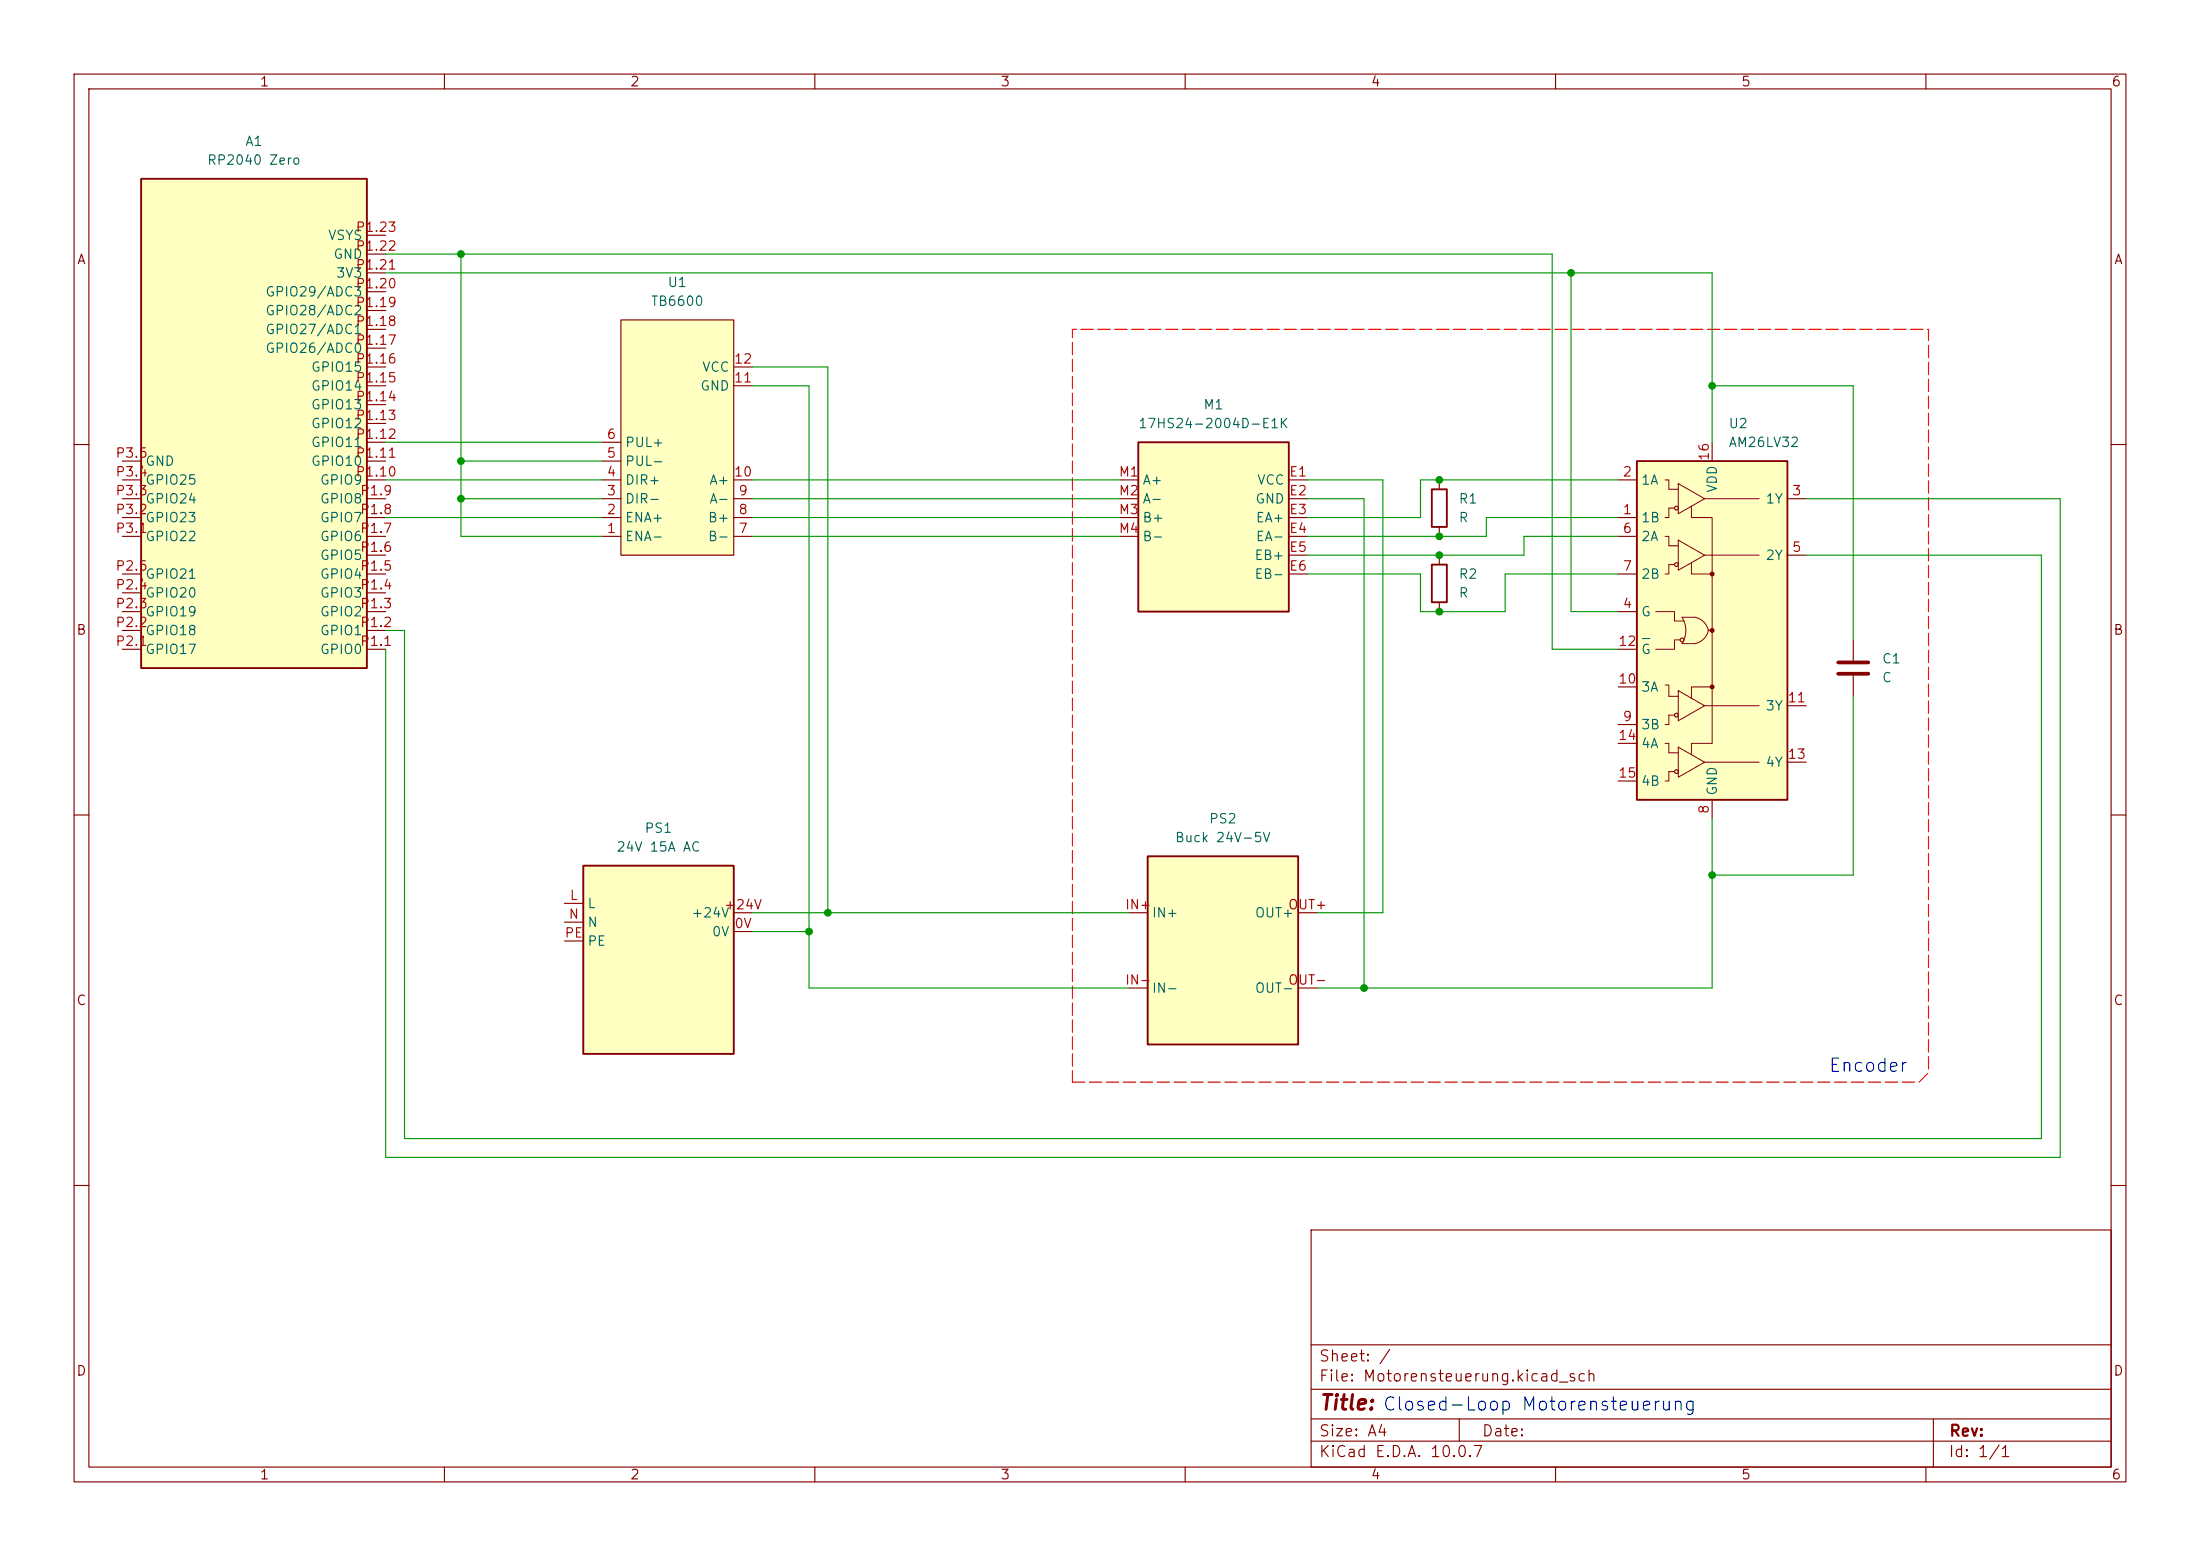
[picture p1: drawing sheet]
(kicad_sch
 (version 20260306)
 (generator "eeschema")
 (generator_version "10.0")
 (paper "A4")
 (lib_symbols
  (symbol "Device:C"
   (pin_numbers (hide yes))
   (pin_names
    (offset 0.254)) (exclude_from_sim no) (in_bom yes) (on_board yes)
   (in_pos_files yes)
   (duplicate_pin_numbers_are_jumpers no)
   (property "Reference" "C" (at 0.635 2.54 0) (show_name no) (do_not_autoplace no) (effects (font (size 1.27 1.27)) (justify left)))
   (property "Value" "C" (at 0.635 -2.54 0) (show_name no) (do_not_autoplace no) (effects (font (size 1.27 1.27)) (justify left)))
   (property "Footprint" "" (at 0.9652 -3.81 0) (show_name no) (do_not_autoplace no) (hide yes) (effects (font (size 1.27 1.27))))
   (property "Datasheet" "" (at 0 0 0) (show_name no) (do_not_autoplace no) (hide yes) (effects (font (size 1.27 1.27))))
   (property "Description" "Unpolarized capacitor" (at 0 0 0) (show_name no) (do_not_autoplace no) (hide yes) (effects (font (size 1.27 1.27))))
   (symbol "C_0_1"
    (polyline (pts (xy -2.032 0.762) (xy 2.032 0.762)) (stroke (width 0.508) (type default)) (fill (type none)))
    (polyline (pts (xy -2.032 -0.762) (xy 2.032 -0.762)) (stroke (width 0.508) (type default)) (fill (type none))))
   (symbol "C_1_1"
    (pin passive line (at 0 3.81 270) (length 2.794) (name "" (effects (font (size 1.27 1.27)))) (number "1" (effects (font (size 1.27 1.27)))))
    (pin passive line (at 0 -3.81 90) (length 2.794) (name "" (effects (font (size 1.27 1.27)))) (number "2" (effects (font (size 1.27 1.27))))))
   (embedded_fonts no))
  (symbol "Device:R"
   (pin_numbers (hide yes))
   (pin_names
    (offset 0)) (exclude_from_sim no) (in_bom yes) (on_board yes)
   (in_pos_files yes)
   (duplicate_pin_numbers_are_jumpers no)
   (property "Reference" "R" (at 2.032 0 90) (show_name no) (do_not_autoplace no) (effects (font (size 1.27 1.27))))
   (property "Value" "R" (at 0 0 90) (show_name no) (do_not_autoplace no) (effects (font (size 1.27 1.27))))
   (property "Footprint" "" (at -1.778 0 90) (show_name no) (do_not_autoplace no) (hide yes) (effects (font (size 1.27 1.27))))
   (property "Datasheet" "" (at 0 0 0) (show_name no) (do_not_autoplace no) (hide yes) (effects (font (size 1.27 1.27))))
   (property "Description" "Resistor" (at 0 0 0) (show_name no) (do_not_autoplace no) (hide yes) (effects (font (size 1.27 1.27))))
   (symbol "R_0_1"
    (rectangle (start -1.016 -2.54) (end 1.016 2.54) (stroke (width 0.254) (type default)) (fill (type none))))
   (symbol "R_1_1"
    (pin passive line (at 0 3.81 270) (length 1.27) (name "" (effects (font (size 1.27 1.27)))) (number "1" (effects (font (size 1.27 1.27)))))
    (pin passive line (at 0 -3.81 90) (length 1.27) (name "" (effects (font (size 1.27 1.27)))) (number "2" (effects (font (size 1.27 1.27))))))
   (embedded_fonts no))
  (symbol "Motorsteuerung:AM26LV32" (exclude_from_sim no) (in_bom yes) (on_board yes)
   (in_pos_files yes)
   (duplicate_pin_numbers_are_jumpers no)
   (property "Reference" "U" (at -8.89 24.13 0) (show_name no) (do_not_autoplace no) (effects (font (size 1.27 1.27))))
   (property "Value" "AM26LV32" (at 10.16 24.13 0) (show_name no) (do_not_autoplace no) (effects (font (size 1.27 1.27))))
   (property "Footprint" "" (at 25.4 -24.13 0) (show_name no) (do_not_autoplace no) (hide yes) (effects (font (size 1.27 1.27))))
   (property "Datasheet" "http://www.ti.com/lit/ds/symlink/am26lv32.pdf" (at 0 -10.16 0) (show_name no) (do_not_autoplace no) (hide yes) (effects (font (size 1.27 1.27))))
   (property "Description" "32Mbps 3.3V RS485 Quad Line Receivers, SOIC-16" (at 0 0 0) (show_name no) (do_not_autoplace no) (hide yes) (effects (font (size 1.27 1.27))))
   (symbol "AM26LV32_0_1"
    (rectangle (start -10.16 22.86) (end 10.16 -22.86) (stroke (width 0.254) (type default)) (fill (type background)))
    (polyline (pts (xy -7.62 2.54) (xy -5.08 2.54) (xy -5.08 1.27) (xy -3.81 1.27)) (stroke (width 0.127) (type default)) (fill (type none)))
    (arc (start -4.064 1.778) (mid -3.5541 0) (end -4.064 -1.778) (stroke (width 0.127) (type default)) (fill (type none)))
    (polyline (pts (xy -5.842 19.05) (xy -4.572 19.05)) (stroke (width 0.127) (type default)) (fill (type none)))
    (polyline (pts (xy -5.842 19.05) (xy -5.842 20.32) (xy -6.35 20.32)) (stroke (width 0.127) (type default)) (fill (type none)))
    (polyline (pts (xy -5.842 16.51) (xy -5.08 16.51)) (stroke (width 0.127) (type default)) (fill (type none)))
    (polyline (pts (xy -5.842 16.51) (xy -5.842 15.24) (xy -6.096 15.24) (xy -6.35 15.24)) (stroke (width 0.127) (type default)) (fill (type none)))
    (polyline (pts (xy -5.842 11.43) (xy -5.842 12.7) (xy -6.35 12.7)) (stroke (width 0.127) (type default)) (fill (type none)))
    (polyline (pts (xy -5.842 8.89) (xy -5.842 7.62) (xy -6.35 7.62)) (stroke (width 0.127) (type default)) (fill (type none)))
    (polyline (pts (xy -5.842 -8.89) (xy -5.842 -7.366) (xy -6.35 -7.366)) (stroke (width 0.127) (type default)) (fill (type none)))
    (polyline (pts (xy -5.842 -11.43) (xy -5.842 -12.7) (xy -6.35 -12.7)) (stroke (width 0.127) (type default)) (fill (type none)))
    (polyline (pts (xy -5.842 -16.51) (xy -5.842 -15.24) (xy -6.35 -15.24)) (stroke (width 0.127) (type default)) (fill (type none)))
    (polyline (pts (xy -5.842 -19.05) (xy -5.842 -20.32) (xy -6.35 -20.32)) (stroke (width 0.127) (type default)) (fill (type none)))
    (circle (center -4.826 16.51) (radius 0.254) (stroke (width 0) (type default)) (fill (type none)))
    (polyline (pts (xy -4.572 19.812) (xy -4.572 15.748) (xy -1.016 17.78) (xy -4.572 19.812)) (stroke (width 0.127) (type default)) (fill (type none)))
    (polyline (pts (xy -4.318 -1.27) (xy -5.08 -1.27) (xy -5.08 -2.54) (xy -7.62 -2.54)) (stroke (width 0.127) (type default)) (fill (type none)))
    (circle (center -4.064 -1.27) (radius 0.254) (stroke (width 0) (type default)) (fill (type none)))
    (polyline (pts (xy -4.064 -1.778) (xy -2.286 -1.778)) (stroke (width 0.127) (type default)) (fill (type none)))
    (arc (start -0.508 0) (mid -1.1381 -1.1479) (end -2.286 -1.778) (stroke (width 0.127) (type default)) (fill (type none)))
    (arc (start -2.286 1.778) (mid -1.1381 1.1479) (end -0.508 0) (stroke (width 0.127) (type default)) (fill (type none)))
    (polyline (pts (xy -2.286 1.778) (xy -4.064 1.778)) (stroke (width 0.127) (type default)) (fill (type none)))
    (polyline (pts (xy -1.016 17.78) (xy 6.35 17.78)) (stroke (width 0.127) (type default)) (fill (type none)))
    (polyline (pts (xy -1.016 10.16) (xy 6.35 10.16)) (stroke (width 0.127) (type default)) (fill (type none)))
    (polyline (pts (xy -1.016 -10.16) (xy 6.35 -10.16)) (stroke (width 0.127) (type default)) (fill (type none)))
    (polyline (pts (xy -1.016 -17.78) (xy 6.35 -17.78)) (stroke (width 0.127) (type default)) (fill (type none)))
    (polyline (pts (xy -0.508 0) (xy 0 0)) (stroke (width 0) (type default)) (fill (type none)))
    (circle (center 0 7.62) (radius 0.254) (stroke (width 0) (type default)) (fill (type outline)))
    (polyline (pts (xy 0 7.62) (xy 0 0)) (stroke (width 0.127) (type default)) (fill (type none)))
    (polyline (pts (xy 0 7.62) (xy -2.794 7.62) (xy -2.794 9.144)) (stroke (width 0.127) (type default)) (fill (type none)))
    (polyline (pts (xy 0 7.62) (xy 0 15.24) (xy -2.794 15.24) (xy -2.794 16.764)) (stroke (width 0.127) (type default)) (fill (type none)))
    (polyline (pts (xy 0 0) (xy 0 -15.24)) (stroke (width 0.127) (type default)) (fill (type none)))
    (circle (center 0 0) (radius 0.254) (stroke (width 0) (type default)) (fill (type outline)))
    (polyline (pts (xy 0 -7.62) (xy -2.794 -7.62) (xy -2.794 -9.144)) (stroke (width 0.127) (type default)) (fill (type none)))
    (circle (center 0 -7.62) (radius 0.254) (stroke (width 0) (type default)) (fill (type outline)))
    (polyline (pts (xy 0 -15.24) (xy -2.794 -15.24) (xy -2.794 -16.764)) (stroke (width 0.127) (type default)) (fill (type none))))
   (symbol "AM26LV32_1_1"
    (polyline (pts (xy -5.842 11.43) (xy -4.572 11.43)) (stroke (width 0.127) (type default)) (fill (type none)))
    (polyline (pts (xy -5.842 8.89) (xy -5.08 8.89)) (stroke (width 0.127) (type default)) (fill (type none)))
    (polyline (pts (xy -5.842 -8.89) (xy -4.572 -8.89)) (stroke (width 0.127) (type default)) (fill (type none)))
    (polyline (pts (xy -5.842 -11.43) (xy -5.08 -11.43)) (stroke (width 0.127) (type default)) (fill (type none)))
    (polyline (pts (xy -5.842 -16.51) (xy -4.572 -16.51)) (stroke (width 0.127) (type default)) (fill (type none)))
    (polyline (pts (xy -5.842 -19.05) (xy -5.08 -19.05)) (stroke (width 0.127) (type default)) (fill (type none)))
    (circle (center -4.826 8.89) (radius 0.254) (stroke (width 0) (type default)) (fill (type none)))
    (circle (center -4.826 -11.43) (radius 0.254) (stroke (width 0) (type default)) (fill (type none)))
    (circle (center -4.826 -19.05) (radius 0.254) (stroke (width 0) (type default)) (fill (type none)))
    (polyline (pts (xy -4.572 12.192) (xy -4.572 8.128) (xy -1.016 10.16) (xy -4.572 12.192)) (stroke (width 0.127) (type default)) (fill (type none)))
    (polyline (pts (xy -4.572 -8.128) (xy -4.572 -12.192) (xy -1.016 -10.16) (xy -4.572 -8.128)) (stroke (width 0.127) (type default)) (fill (type none)))
    (polyline (pts (xy -4.572 -15.748) (xy -4.572 -19.812) (xy -1.016 -17.78) (xy -4.572 -15.748)) (stroke (width 0.127) (type default)) (fill (type none)))
    (pin input line (at -12.7 15.24 0) (length 2.54) (name "1B" (effects (font (size 1.27 1.27)))) (number "1" (effects (font (size 1.27 1.27)))))
    (pin input line (at -12.7 20.32 0) (length 2.54) (name "1A" (effects (font (size 1.27 1.27)))) (number "2" (effects (font (size 1.27 1.27)))))
    (pin tri_state line (at 12.7 17.78 180) (length 2.54) (name "1Y" (effects (font (size 1.27 1.27)))) (number "3" (effects (font (size 1.27 1.27)))))
    (pin input line (at -12.7 2.54 0) (length 2.54) (name "G" (effects (font (size 1.27 1.27)))) (number "4" (effects (font (size 1.27 1.27)))))
    (pin tri_state line (at 12.7 10.16 180) (length 2.54) (name "2Y" (effects (font (size 1.27 1.27)))) (number "5" (effects (font (size 1.27 1.27)))))
    (pin input line (at -12.7 12.7 0) (length 2.54) (name "2A" (effects (font (size 1.27 1.27)))) (number "6" (effects (font (size 1.27 1.27)))))
    (pin input line (at -12.7 7.62 0) (length 2.54) (name "2B" (effects (font (size 1.27 1.27)))) (number "7" (effects (font (size 1.27 1.27)))))
    (pin power_in line (at 0 -25.4 90) (length 2.54) (name "GND" (effects (font (size 1.27 1.27)))) (number "8" (effects (font (size 1.27 1.27)))))
    (pin input line (at -12.7 -12.7 0) (length 2.54) (name "3B" (effects (font (size 1.27 1.27)))) (number "9" (effects (font (size 1.27 1.27)))))
    (pin input line (at -12.7 -7.62 0) (length 2.54) (name "3A" (effects (font (size 1.27 1.27)))) (number "10" (effects (font (size 1.27 1.27)))))
    (pin tri_state line (at 12.7 -10.16 180) (length 2.54) (name "3Y" (effects (font (size 1.27 1.27)))) (number "11" (effects (font (size 1.27 1.27)))))
    (pin input line (at -12.7 -2.54 0) (length 2.54) (name "~{G}" (effects (font (size 1.27 1.27)))) (number "12" (effects (font (size 1.27 1.27)))))
    (pin tri_state line (at 12.7 -17.78 180) (length 2.54) (name "4Y" (effects (font (size 1.27 1.27)))) (number "13" (effects (font (size 1.27 1.27)))))
    (pin input line (at -12.7 -15.24 0) (length 2.54) (name "4A" (effects (font (size 1.27 1.27)))) (number "14" (effects (font (size 1.27 1.27)))))
    (pin input line (at -12.7 -20.32 0) (length 2.54) (name "4B" (effects (font (size 1.27 1.27)))) (number "15" (effects (font (size 1.27 1.27)))))
    (pin power_in line (at 0 25.4 270) (length 2.54) (name "VDD" (effects (font (size 1.27 1.27)))) (number "16" (effects (font (size 1.27 1.27))))))
   (embedded_fonts no))
  (symbol "Motorsteuerung:DCDC_Buck_24V_5V_Module" (exclude_from_sim no) (in_bom yes) (on_board no)
   (in_pos_files yes)
   (duplicate_pin_numbers_are_jumpers no)
   (property "Reference" "PS" (at 0 17.78 0) (show_name no) (do_not_autoplace no) (effects (font (size 1.27 1.27))))
   (property "Value" "24V to 5V buck module" (at 0 15.24 0) (show_name no) (do_not_autoplace no) (effects (font (size 1.27 1.27))))
   (property "Footprint" "" (at 0 0 0) (show_name no) (do_not_autoplace no) (hide yes) (effects (font (size 1.27 1.27))))
   (property "Datasheet" "" (at 0 0 0) (show_name no) (do_not_autoplace no) (hide yes) (effects (font (size 1.27 1.27))))
   (property "Description" "Generic external buck converter module; nominal 24 V input, regulated 5 V output; select actual model and current rating before construction" (at 0 -17.78 0) (show_name no) (do_not_autoplace no) (hide yes) (effects (font (size 1.27 1.27))))
   (symbol "DCDC_Buck_24V_5V_Module_0_1"
    (rectangle (start -10.16 12.7) (end 10.16 -12.7) (stroke (width 0.254) (type default)) (fill (type background)))
    (pin power_in line (at -12.7 5.08 0) (length 2.54) (name "IN+" (effects (font (size 1.27 1.27)))) (number "IN+" (effects (font (size 1.27 1.27)))))
    (pin power_in line (at -12.7 -5.08 0) (length 2.54) (name "IN-" (effects (font (size 1.27 1.27)))) (number "IN-" (effects (font (size 1.27 1.27)))))
    (pin power_out line (at 12.7 5.08 180) (length 2.54) (name "OUT+" (effects (font (size 1.27 1.27)))) (number "OUT+" (effects (font (size 1.27 1.27)))))
    (pin power_out line (at 12.7 -5.08 180) (length 2.54) (name "OUT-" (effects (font (size 1.27 1.27)))) (number "OUT-" (effects (font (size 1.27 1.27))))))
   (embedded_fonts no))
  (symbol "Motorsteuerung:NEMA17_80Ncm_17HS24-2004D-E1K" (exclude_from_sim no) (in_bom yes) (on_board no)
   (in_pos_files yes)
   (duplicate_pin_numbers_are_jumpers no)
   (property "Reference" "M1" (at 0 17.78 0) (show_name no) (do_not_autoplace no) (effects (font (size 1.27 1.27))))
   (property "Value" "17HS24-2004D-E1K" (at 0 15.24 0) (show_name no) (do_not_autoplace no) (effects (font (size 1.27 1.27))))
   (property "Footprint" "" (at 0 0 0) (show_name no) (do_not_autoplace no) (hide yes) (effects (font (size 1.27 1.27))))
   (property "Datasheet" "" (at 0 0 0) (show_name no) (do_not_autoplace no) (hide yes) (effects (font (size 1.27 1.27))))
   (property "Description" "Stepperonline closed-loop NEMA17, 80 Ncm, 2.0 A/phase, encoder 1000 PPR" (at 0 -15.24 0) (show_name no) (do_not_autoplace no) (hide yes) (effects (font (size 1.27 1.27))))
   (symbol "NEMA17_80Ncm_17HS24-2004D-E1K_0_1"
    (rectangle (start -10.16 12.7) (end 10.16 -10.16) (stroke (width 0.254) (type default)) (fill (type background)))
    (pin passive line (at -12.7 7.62 0) (length 2.54) (name "A+" (effects (font (size 1.27 1.27)))) (number "M1" (effects (font (size 1.27 1.27)))))
    (pin passive line (at -12.7 5.08 0) (length 2.54) (name "A-" (effects (font (size 1.27 1.27)))) (number "M2" (effects (font (size 1.27 1.27)))))
    (pin passive line (at -12.7 2.54 0) (length 2.54) (name "B+" (effects (font (size 1.27 1.27)))) (number "M3" (effects (font (size 1.27 1.27)))))
    (pin passive line (at -12.7 0 0) (length 2.54) (name "B-" (effects (font (size 1.27 1.27)))) (number "M4" (effects (font (size 1.27 1.27))))))
   (symbol "NEMA17_80Ncm_17HS24-2004D-E1K_1_1"
    (pin power_in line (at 12.7 7.62 180) (length 2.54) (name "VCC" (effects (font (size 1.27 1.27)))) (number "E1" (effects (font (size 1.27 1.27)))))
    (pin power_in line (at 12.7 5.08 180) (length 2.54) (name "GND" (effects (font (size 1.27 1.27)))) (number "E2" (effects (font (size 1.27 1.27)))))
    (pin output line (at 12.7 2.54 180) (length 2.54) (name "EA+" (effects (font (size 1.27 1.27)))) (number "E3" (effects (font (size 1.27 1.27)))))
    (pin output line (at 12.7 0 180) (length 2.54) (name "EA-" (effects (font (size 1.27 1.27)))) (number "E4" (effects (font (size 1.27 1.27)))))
    (pin output line (at 12.7 -2.54 180) (length 2.54) (name "EB+" (effects (font (size 1.27 1.27)))) (number "E5" (effects (font (size 1.27 1.27)))))
    (pin output line (at 12.7 -5.08 180) (length 2.54) (name "EB-" (effects (font (size 1.27 1.27)))) (number "E6" (effects (font (size 1.27 1.27))))))
   (embedded_fonts no))
  (symbol "Motorsteuerung:PSU_24V_15A_360W_AC100-240V" (exclude_from_sim no) (in_bom yes) (on_board no)
   (in_pos_files yes)
   (duplicate_pin_numbers_are_jumpers no)
   (property "Reference" "PS" (at 0 17.78 0) (show_name no) (do_not_autoplace no) (effects (font (size 1.27 1.27))))
   (property "Value" "24V 15A 360W" (at 0 15.24 0) (show_name no) (do_not_autoplace no) (effects (font (size 1.27 1.27))))
   (property "Footprint" "" (at 0 0 0) (show_name no) (do_not_autoplace no) (hide yes) (effects (font (size 1.27 1.27))))
   (property "Datasheet" "" (at 0 0 0) (show_name no) (do_not_autoplace no) (hide yes) (effects (font (size 1.27 1.27))))
   (property "Description" "Generic external AC/DC supply, 100-240 VAC to 24 V 15 A 360 W" (at 0 -17.78 0) (show_name no) (do_not_autoplace no) (hide yes) (effects (font (size 1.27 1.27))))
   (symbol "PSU_24V_15A_360W_AC100-240V_0_1"
    (rectangle (start -10.16 12.7) (end 10.16 -12.7) (stroke (width 0.254) (type default)) (fill (type background)))
    (pin power_out line (at 12.7 6.35 180) (length 2.54) (name "+24V" (effects (font (size 1.27 1.27)))) (number "+24V" (effects (font (size 1.27 1.27)))))
    (pin power_out line (at 12.7 3.81 180) (length 2.54) (name "0V" (effects (font (size 1.27 1.27)))) (number "0V" (effects (font (size 1.27 1.27)))))
    (pin power_in line (at -12.7 7.62 0) (length 2.54) (name "L" (effects (font (size 1.27 1.27)))) (number "L" (effects (font (size 1.27 1.27)))))
    (pin power_in line (at -12.7 5.08 0) (length 2.54) (name "N" (effects (font (size 1.27 1.27)))) (number "N" (effects (font (size 1.27 1.27)))))
    (pin passive line (at -12.7 2.54 0) (length 2.54) (name "PE" (effects (font (size 1.27 1.27)))) (number "PE" (effects (font (size 1.27 1.27))))))
   (embedded_fonts no))
  (symbol "Motorsteuerung:RP2040_Zero" (exclude_from_sim no) (in_bom yes) (on_board no)
   (in_pos_files yes)
   (duplicate_pin_numbers_are_jumpers no)
   (property "Reference" "A1" (at 0 -38.1 0) (show_name no) (do_not_autoplace no) (effects (font (size 1.27 1.27))))
   (property "Value" "RP2040 Zero" (at 0 -35.56 0) (show_name no) (do_not_autoplace no) (effects (font (size 1.27 1.27))))
   (property "Footprint" "" (at 0 0 0) (show_name no) (do_not_autoplace no) (hide yes) (effects (font (size 1.27 1.27))))
   (property "Datasheet" "https://files.waveshare.com/upload/4/4c/RP2040_Zero.pdf" (at 0 0 0) (show_name no) (do_not_autoplace no) (hide yes) (effects (font (size 1.27 1.27))))
   (property "Description" "Waveshare RP2040-Zero module; edge pads P1 and solder pads P2/P3" (at 0 -38.1 0) (show_name no) (do_not_autoplace no) (hide yes) (effects (font (size 1.27 1.27))))
   (symbol "RP2040_Zero_0_1"
    (rectangle (start -15.24 33.02) (end 15.24 -33.02) (stroke (width 0.254) (type default)) (fill (type background)))
    (pin bidirectional line (at -17.78 30.48 0) (length 2.54) (name "GPIO0" (effects (font (size 1.27 1.27)))) (number "P1.1" (effects (font (size 1.27 1.27)))))
    (pin bidirectional line (at -17.78 27.94 0) (length 2.54) (name "GPIO1" (effects (font (size 1.27 1.27)))) (number "P1.2" (effects (font (size 1.27 1.27)))))
    (pin bidirectional line (at -17.78 25.4 0) (length 2.54) (name "GPIO2" (effects (font (size 1.27 1.27)))) (number "P1.3" (effects (font (size 1.27 1.27)))))
    (pin bidirectional line (at -17.78 22.86 0) (length 2.54) (name "GPIO3" (effects (font (size 1.27 1.27)))) (number "P1.4" (effects (font (size 1.27 1.27)))))
    (pin bidirectional line (at -17.78 20.32 0) (length 2.54) (name "GPIO4" (effects (font (size 1.27 1.27)))) (number "P1.5" (effects (font (size 1.27 1.27)))))
    (pin bidirectional line (at -17.78 17.78 0) (length 2.54) (name "GPIO5" (effects (font (size 1.27 1.27)))) (number "P1.6" (effects (font (size 1.27 1.27)))))
    (pin bidirectional line (at -17.78 15.24 0) (length 2.54) (name "GPIO6" (effects (font (size 1.27 1.27)))) (number "P1.7" (effects (font (size 1.27 1.27)))))
    (pin bidirectional line (at -17.78 12.7 0) (length 2.54) (name "GPIO7" (effects (font (size 1.27 1.27)))) (number "P1.8" (effects (font (size 1.27 1.27)))))
    (pin bidirectional line (at -17.78 10.16 0) (length 2.54) (name "GPIO8" (effects (font (size 1.27 1.27)))) (number "P1.9" (effects (font (size 1.27 1.27)))))
    (pin bidirectional line (at -17.78 7.62 0) (length 2.54) (name "GPIO9" (effects (font (size 1.27 1.27)))) (number "P1.10" (effects (font (size 1.27 1.27)))))
    (pin bidirectional line (at -17.78 5.08 0) (length 2.54) (name "GPIO10" (effects (font (size 1.27 1.27)))) (number "P1.11" (effects (font (size 1.27 1.27)))))
    (pin bidirectional line (at -17.78 2.54 0) (length 2.54) (name "GPIO11" (effects (font (size 1.27 1.27)))) (number "P1.12" (effects (font (size 1.27 1.27)))))
    (pin bidirectional line (at -17.78 0 0) (length 2.54) (name "GPIO12" (effects (font (size 1.27 1.27)))) (number "P1.13" (effects (font (size 1.27 1.27)))))
    (pin bidirectional line (at -17.78 -2.54 0) (length 2.54) (name "GPIO13" (effects (font (size 1.27 1.27)))) (number "P1.14" (effects (font (size 1.27 1.27)))))
    (pin bidirectional line (at -17.78 -5.08 0) (length 2.54) (name "GPIO14" (effects (font (size 1.27 1.27)))) (number "P1.15" (effects (font (size 1.27 1.27)))))
    (pin bidirectional line (at -17.78 -7.62 0) (length 2.54) (name "GPIO15" (effects (font (size 1.27 1.27)))) (number "P1.16" (effects (font (size 1.27 1.27)))))
    (pin bidirectional line (at -17.78 -10.16 0) (length 2.54) (name "GPIO26/ADC0" (effects (font (size 1.27 1.27)))) (number "P1.17" (effects (font (size 1.27 1.27)))))
    (pin bidirectional line (at -17.78 -12.7 0) (length 2.54) (name "GPIO27/ADC1" (effects (font (size 1.27 1.27)))) (number "P1.18" (effects (font (size 1.27 1.27)))))
    (pin bidirectional line (at -17.78 -15.24 0) (length 2.54) (name "GPIO28/ADC2" (effects (font (size 1.27 1.27)))) (number "P1.19" (effects (font (size 1.27 1.27)))))
    (pin bidirectional line (at -17.78 -17.78 0) (length 2.54) (name "GPIO29/ADC3" (effects (font (size 1.27 1.27)))) (number "P1.20" (effects (font (size 1.27 1.27)))))
    (pin passive line (at -17.78 -20.32 0) (length 2.54) (name "3V3" (effects (font (size 1.27 1.27)))) (number "P1.21" (effects (font (size 1.27 1.27)))))
    (pin passive line (at -17.78 -22.86 0) (length 2.54) (name "GND" (effects (font (size 1.27 1.27)))) (number "P1.22" (effects (font (size 1.27 1.27)))))
    (pin passive line (at -17.78 -25.4 0) (length 2.54) (name "VSYS" (effects (font (size 1.27 1.27)))) (number "P1.23" (effects (font (size 1.27 1.27)))))
    (pin bidirectional line (at 17.78 30.48 180) (length 2.54) (name "GPIO17" (effects (font (size 1.27 1.27)))) (number "P2.1" (effects (font (size 1.27 1.27)))))
    (pin bidirectional line (at 17.78 27.94 180) (length 2.54) (name "GPIO18" (effects (font (size 1.27 1.27)))) (number "P2.2" (effects (font (size 1.27 1.27)))))
    (pin bidirectional line (at 17.78 25.4 180) (length 2.54) (name "GPIO19" (effects (font (size 1.27 1.27)))) (number "P2.3" (effects (font (size 1.27 1.27)))))
    (pin bidirectional line (at 17.78 22.86 180) (length 2.54) (name "GPIO20" (effects (font (size 1.27 1.27)))) (number "P2.4" (effects (font (size 1.27 1.27)))))
    (pin bidirectional line (at 17.78 20.32 180) (length 2.54) (name "GPIO21" (effects (font (size 1.27 1.27)))) (number "P2.5" (effects (font (size 1.27 1.27)))))
    (pin bidirectional line (at 17.78 15.24 180) (length 2.54) (name "GPIO22" (effects (font (size 1.27 1.27)))) (number "P3.1" (effects (font (size 1.27 1.27)))))
    (pin bidirectional line (at 17.78 12.7 180) (length 2.54) (name "GPIO23" (effects (font (size 1.27 1.27)))) (number "P3.2" (effects (font (size 1.27 1.27)))))
    (pin bidirectional line (at 17.78 10.16 180) (length 2.54) (name "GPIO24" (effects (font (size 1.27 1.27)))) (number "P3.3" (effects (font (size 1.27 1.27)))))
    (pin bidirectional line (at 17.78 7.62 180) (length 2.54) (name "GPIO25" (effects (font (size 1.27 1.27)))) (number "P3.4" (effects (font (size 1.27 1.27)))))
    (pin passive line (at 17.78 5.08 180) (length 2.54) (name "GND" (effects (font (size 1.27 1.27)))) (number "P3.5" (effects (font (size 1.27 1.27))))))
   (embedded_fonts no))
  (symbol "Motorsteuerung:TB6600" (exclude_from_sim no) (in_bom yes) (on_board no)
   (in_pos_files yes)
   (duplicate_pin_numbers_are_jumpers no)
   (property "Reference" "U1" (at 0 -36.83 0) (show_name no) (do_not_autoplace no) (effects (font (size 1.27 1.27))))
   (property "Value" "TB6600" (at 0 -34.29 0) (show_name no) (do_not_autoplace no) (effects (font (size 1.27 1.27))))
   (property "Footprint" "" (at 0 0 0) (show_name no) (do_not_autoplace no) (hide yes) (effects (font (size 1.27 1.27))))
   (property "Datasheet" "" (at 0 0 0) (show_name no) (do_not_autoplace no) (hide yes) (effects (font (size 1.27 1.27))))
   (property "Description" "TB6600 Schrittmotor-Treibermodul mit 12 Schraubklemmen" (at 0 0 0) (show_name no) (do_not_autoplace no) (hide yes) (effects (font (size 1.27 1.27))))
   (symbol "TB6600_0_0"
    (pin input line (at 10.16 -2.54 180) (length 2.54) (name "ENA-" (effects (font (size 1.27 1.27)))) (number "1" (effects (font (size 1.27 1.27)))))
    (pin input line (at 10.16 -5.08 180) (length 2.54) (name "ENA+" (effects (font (size 1.27 1.27)))) (number "2" (effects (font (size 1.27 1.27)))))
    (pin input line (at 10.16 -7.62 180) (length 2.54) (name "DIR-" (effects (font (size 1.27 1.27)))) (number "3" (effects (font (size 1.27 1.27)))))
    (pin input line (at 10.16 -10.16 180) (length 2.54) (name "DIR+" (effects (font (size 1.27 1.27)))) (number "4" (effects (font (size 1.27 1.27)))))
    (pin input line (at 10.16 -12.7 180) (length 2.54) (name "PUL-" (effects (font (size 1.27 1.27)))) (number "5" (effects (font (size 1.27 1.27)))))
    (pin input line (at 10.16 -15.24 180) (length 2.54) (name "PUL+" (effects (font (size 1.27 1.27)))) (number "6" (effects (font (size 1.27 1.27)))))
    (pin output line (at -10.16 -2.54 0) (length 2.54) (name "B-" (effects (font (size 1.27 1.27)))) (number "7" (effects (font (size 1.27 1.27)))))
    (pin output line (at -10.16 -5.08 0) (length 2.54) (name "B+" (effects (font (size 1.27 1.27)))) (number "8" (effects (font (size 1.27 1.27)))))
    (pin output line (at -10.16 -7.62 0) (length 2.54) (name "A-" (effects (font (size 1.27 1.27)))) (number "9" (effects (font (size 1.27 1.27)))))
    (pin output line (at -10.16 -10.16 0) (length 2.54) (name "A+" (effects (font (size 1.27 1.27)))) (number "10" (effects (font (size 1.27 1.27)))))
    (pin power_in line (at -10.16 -22.86 0) (length 2.54) (name "GND" (effects (font (size 1.27 1.27)))) (number "11" (effects (font (size 1.27 1.27)))))
    (pin power_in line (at -10.16 -25.4 0) (length 2.54) (name "VCC" (effects (font (size 1.27 1.27)))) (number "12" (effects (font (size 1.27 1.27))))))
   (symbol "TB6600_1_1"
    (rectangle (start -7.62 0) (end 7.62 -31.75) (stroke (width 0) (type solid)) (fill (type color) (color 255 255 194 1))))
   (embedded_fonts no)))
 (text "Closed-Loop Motorensteuerung "
  (exclude_from_sim no)
  (at 208.534 189.738 0)
  (effects (font (size 1.778 1.778))))
 (text "Encoder"
  (exclude_from_sim no)
  (at 252.222 144.018 0)
  (effects (font (size 1.778 1.778))))
 (junction
  (at 194.31 72.39)
  (diameter 0)
  (color 0 0 0 0))
 (junction
  (at 184.15 133.35)
  (diameter 0)
  (color 0 0 0 0))
 (junction
  (at 111.76 123.19)
  (diameter 0)
  (color 0 0 0 0))
 (junction
  (at 231.14 52.07)
  (diameter 0)
  (color 0 0 0 0))
 (junction
  (at 62.23 62.23)
  (diameter 0)
  (color 0 0 0 0))
 (junction
  (at 212.09 36.83)
  (diameter 0)
  (color 0 0 0 0))
 (junction
  (at 62.23 67.31)
  (diameter 0)
  (color 0 0 0 0))
 (junction
  (at 62.23 34.29)
  (diameter 0)
  (color 0 0 0 0))
 (junction
  (at 194.31 64.77)
  (diameter 0)
  (color 0 0 0 0))
 (junction
  (at 109.22 125.73)
  (diameter 0)
  (color 0 0 0 0))
 (junction
  (at 231.14 118.11)
  (diameter 0)
  (color 0 0 0 0))
 (junction
  (at 194.31 82.55)
  (diameter 0)
  (color 0 0 0 0))
 (junction
  (at 194.31 74.93)
  (diameter 0)
  (color 0 0 0 0))
 (wire
  (pts (xy 184.15 67.31) (xy 176.53 67.31))
  (stroke (width 0) (type default)))
 (wire
  (pts (xy 101.6 72.39) (xy 151.13 72.39))
  (stroke (width 0) (type default)))
 (wire
  (pts (xy 191.77 77.47) (xy 191.77 82.55))
  (stroke (width 0) (type default)))
 (wire
  (pts (xy 243.84 74.93) (xy 275.59 74.93))
  (stroke (width 0) (type default)))
 (wire
  (pts (xy 62.23 62.23) (xy 62.23 67.31))
  (stroke (width 0) (type default)))
 (wire
  (pts (xy 101.6 49.53) (xy 111.76 49.53))
  (stroke (width 0) (type default)))
 (wire
  (pts (xy 218.44 82.55) (xy 212.09 82.55))
  (stroke (width 0) (type default)))
 (wire
  (pts (xy 278.13 156.21) (xy 278.13 67.31))
  (stroke (width 0) (type default)))
 (wire
  (pts (xy 275.59 153.67) (xy 54.61 153.67))
  (stroke (width 0) (type default)))
 (wire
  (pts (xy 275.59 74.93) (xy 275.59 153.67))
  (stroke (width 0) (type default)))
 (wire
  (pts (xy 177.8 133.35) (xy 184.15 133.35))
  (stroke (width 0) (type default)))
 (wire
  (pts (xy 218.44 87.63) (xy 209.55 87.63))
  (stroke (width 0) (type default)))
 (wire
  (pts (xy 194.31 82.55) (xy 203.2 82.55))
  (stroke (width 0) (type default)))
 (wire
  (pts (xy 205.74 72.39) (xy 218.44 72.39))
  (stroke (width 0) (type default)))
 (wire
  (pts (xy 101.6 67.31) (xy 151.13 67.31))
  (stroke (width 0) (type default)))
 (wire
  (pts (xy 203.2 77.47) (xy 218.44 77.47))
  (stroke (width 0) (type default)))
 (wire
  (pts (xy 62.23 34.29) (xy 209.55 34.29))
  (stroke (width 0) (type default)))
 (wire
  (pts (xy 54.61 85.09) (xy 52.07 85.09))
  (stroke (width 0) (type default)))
 (wire
  (pts (xy 184.15 67.31) (xy 184.15 133.35))
  (stroke (width 0) (type default)))
 (wire
  (pts (xy 62.23 72.39) (xy 81.28 72.39))
  (stroke (width 0) (type default)))
 (wire
  (pts (xy 205.74 74.93) (xy 205.74 72.39))
  (stroke (width 0) (type default)))
 (wire
  (pts (xy 109.22 52.07) (xy 109.22 133.35))
  (stroke (width 0) (type default)))
 (wire
  (pts (xy 111.76 123.19) (xy 152.4 123.19))
  (stroke (width 0) (type default)))
 (wire
  (pts (xy 101.6 64.77) (xy 151.13 64.77))
  (stroke (width 0) (type default)))
 (wire
  (pts (xy 62.23 67.31) (xy 81.28 67.31))
  (stroke (width 0) (type default)))
 (wire
  (pts (xy 176.53 69.85) (xy 191.77 69.85))
  (stroke (width 0) (type default)))
 (wire
  (pts (xy 176.53 74.93) (xy 194.31 74.93))
  (stroke (width 0) (type default)))
 (wire
  (pts (xy 52.07 64.77) (xy 81.28 64.77))
  (stroke (width 0) (type default)))
 (wire
  (pts (xy 212.09 36.83) (xy 231.14 36.83))
  (stroke (width 0) (type default)))
 (wire
  (pts (xy 52.07 87.63) (xy 52.07 156.21))
  (stroke (width 0) (type default)))
 (wire
  (pts (xy 191.77 69.85) (xy 191.77 64.77))
  (stroke (width 0) (type default)))
 (wire
  (pts (xy 194.31 72.39) (xy 200.66 72.39))
  (stroke (width 0) (type default)))
 (wire
  (pts (xy 52.07 156.21) (xy 278.13 156.21))
  (stroke (width 0) (type default)))
 (wire
  (pts (xy 101.6 69.85) (xy 151.13 69.85))
  (stroke (width 0) (type default)))
 (wire
  (pts (xy 62.23 67.31) (xy 62.23 72.39))
  (stroke (width 0) (type default)))
 (wire
  (pts (xy 231.14 118.11) (xy 231.14 133.35))
  (stroke (width 0) (type default)))
 (wire
  (pts (xy 54.61 153.67) (xy 54.61 85.09))
  (stroke (width 0) (type default)))
 (wire
  (pts (xy 186.69 64.77) (xy 186.69 123.19))
  (stroke (width 0) (type default)))
 (wire
  (pts (xy 231.14 36.83) (xy 231.14 52.07))
  (stroke (width 0) (type default)))
 (wire
  (pts (xy 52.07 36.83) (xy 212.09 36.83))
  (stroke (width 0) (type default)))
 (wire
  (pts (xy 176.53 72.39) (xy 194.31 72.39))
  (stroke (width 0) (type default)))
 (wire
  (pts (xy 231.14 110.49) (xy 231.14 118.11))
  (stroke (width 0) (type default)))
 (wire
  (pts (xy 194.31 74.93) (xy 205.74 74.93))
  (stroke (width 0) (type default)))
 (wire
  (pts (xy 111.76 49.53) (xy 111.76 123.19))
  (stroke (width 0) (type default)))
 (wire
  (pts (xy 278.13 67.31) (xy 243.84 67.31))
  (stroke (width 0) (type default)))
 (wire
  (pts (xy 194.31 64.77) (xy 218.44 64.77))
  (stroke (width 0) (type default)))
 (wire
  (pts (xy 191.77 82.55) (xy 194.31 82.55))
  (stroke (width 0) (type default)))
 (wire
  (pts (xy 176.53 77.47) (xy 191.77 77.47))
  (stroke (width 0) (type default)))
 (wire
  (pts (xy 209.55 87.63) (xy 209.55 34.29))
  (stroke (width 0) (type default)))
 (wire
  (pts (xy 184.15 133.35) (xy 231.14 133.35))
  (stroke (width 0) (type default)))
 (wire
  (pts (xy 203.2 82.55) (xy 203.2 77.47))
  (stroke (width 0) (type default)))
 (wire
  (pts (xy 52.07 59.69) (xy 81.28 59.69))
  (stroke (width 0) (type default)))
 (wire
  (pts (xy 200.66 69.85) (xy 218.44 69.85))
  (stroke (width 0) (type default)))
 (wire
  (pts (xy 52.07 34.29) (xy 62.23 34.29))
  (stroke (width 0) (type default)))
 (wire
  (pts (xy 231.14 52.07) (xy 250.19 52.07))
  (stroke (width 0) (type default)))
 (wire
  (pts (xy 231.14 52.07) (xy 231.14 59.69))
  (stroke (width 0) (type default)))
 (wire
  (pts (xy 200.66 72.39) (xy 200.66 69.85))
  (stroke (width 0) (type default)))
 (wire
  (pts (xy 111.76 123.19) (xy 101.6 123.19))
  (stroke (width 0) (type default)))
 (wire
  (pts (xy 250.19 118.11) (xy 231.14 118.11))
  (stroke (width 0) (type default)))
 (wire
  (pts (xy 101.6 52.07) (xy 109.22 52.07))
  (stroke (width 0) (type default)))
 (wire
  (pts (xy 191.77 64.77) (xy 194.31 64.77))
  (stroke (width 0) (type default)))
 (wire
  (pts (xy 212.09 82.55) (xy 212.09 36.83))
  (stroke (width 0) (type default)))
 (wire
  (pts (xy 81.28 62.23) (xy 62.23 62.23))
  (stroke (width 0) (type default)))
 (wire
  (pts (xy 52.07 69.85) (xy 81.28 69.85))
  (stroke (width 0) (type default)))
 (wire
  (pts (xy 109.22 133.35) (xy 152.4 133.35))
  (stroke (width 0) (type default)))
 (wire
  (pts (xy 101.6 125.73) (xy 109.22 125.73))
  (stroke (width 0) (type default)))
 (wire
  (pts (xy 250.19 52.07) (xy 250.19 86.36))
  (stroke (width 0) (type default)))
 (wire
  (pts (xy 62.23 62.23) (xy 62.23 34.29))
  (stroke (width 0) (type default)))
 (wire
  (pts (xy 177.8 123.19) (xy 186.69 123.19))
  (stroke (width 0) (type default)))
 (wire
  (pts (xy 250.19 93.98) (xy 250.19 118.11))
  (stroke (width 0) (type default)))
 (wire
  (pts (xy 176.53 64.77) (xy 186.69 64.77))
  (stroke (width 0) (type default)))
 (rule_area
  (exclude_from_sim no)
  (in_bom yes)
  (on_board yes)
  (dnp no)
  (polyline (pts (xy 144.78 146.05) (xy 260.985 146.05) (xy 260.985 144.78) (xy 260.35 44.45) (xy 144.78 44.45)) (stroke (width 0) (type dash)) (fill (type hatch) (color 130 145 255 0.5019607843))))
 (symbol
  (lib_id "Motorsteuerung:PSU_24V_15A_360W_AC100-240V")
  (at 88.9 129.54 0)
  (unit 1)
  (body_style 1)
  (exclude_from_sim no)
  (in_bom yes)
  (on_board no)
  (in_pos_files yes)
  (dnp no)
  (fields_autoplaced yes)
  (property "Reference" "PS1" (at 88.9 111.76 0) (show_name no) (do_not_autoplace no) (effects (font (size 1.27 1.27))))
  (property "Value" "24V 15A AC" (at 88.9 114.3 0) (show_name no) (do_not_autoplace no) (effects (font (size 1.27 1.27))))
  (property "Footprint" "" (at 88.9 129.54 0) (hide yes) (show_name no) (do_not_autoplace no) (effects (font (size 1.27 1.27))))
  (property "Datasheet" "" (at 88.9 129.54 0) (hide yes) (show_name no) (do_not_autoplace no) (effects (font (size 1.27 1.27))))
  (property "Description" "Generic external AC/DC supply, 100-240 VAC to 24 V 15 A 360 W" (at 88.9 147.32 0) (hide yes) (show_name no) (do_not_autoplace no) (effects (font (size 1.27 1.27))))
  (pin "+24V")
  (pin "PE")
  (pin "N")
  (pin "L")
  (pin "0V"))
 (symbol
  (lib_id "Motorsteuerung:AM26LV32")
  (at 231.14 85.09 0)
  (unit 1)
  (body_style 1)
  (exclude_from_sim no)
  (in_bom yes)
  (on_board yes)
  (in_pos_files yes)
  (dnp no)
  (fields_autoplaced yes)
  (property "Reference" "U2" (at 233.2833 57.15 0) (show_name no) (do_not_autoplace no) (effects (font (size 1.27 1.27)) (justify left)))
  (property "Value" "AM26LV32" (at 233.2833 59.69 0) (show_name no) (do_not_autoplace no) (effects (font (size 1.27 1.27)) (justify left)))
  (property "Footprint" "" (at 256.54 109.22 0) (hide yes) (show_name no) (do_not_autoplace no) (effects (font (size 1.27 1.27))))
  (property "Datasheet" "http://www.ti.com/lit/ds/symlink/am26lv32.pdf" (at 231.14 95.25 0) (hide yes) (show_name no) (do_not_autoplace no) (effects (font (size 1.27 1.27))))
  (property "Description" "32Mbps 3.3V RS485 Quad Line Receivers, SOIC-16" (at 231.14 85.09 0) (hide yes) (show_name no) (do_not_autoplace no) (effects (font (size 1.27 1.27))))
  (pin "2")
  (pin "4")
  (pin "5")
  (pin "6")
  (pin "9")
  (pin "10")
  (pin "7")
  (pin "12")
  (pin "3")
  (pin "8")
  (pin "1")
  (pin "13")
  (pin "11")
  (pin "14")
  (pin "15")
  (pin "16"))
 (symbol
  (lib_id "Device:R")
  (at 194.31 68.58 0)
  (unit 1)
  (body_style 1)
  (exclude_from_sim no)
  (in_bom yes)
  (on_board yes)
  (in_pos_files yes)
  (dnp no)
  (fields_autoplaced yes)
  (property "Reference" "R1" (at 196.85 67.3099 0) (show_name no) (do_not_autoplace no) (effects (font (size 1.27 1.27)) (justify left)))
  (property "Value" "R" (at 196.85 69.8499 0) (show_name no) (do_not_autoplace no) (effects (font (size 1.27 1.27)) (justify left)))
  (property "Footprint" "" (at 192.532 68.58 90) (hide yes) (show_name no) (do_not_autoplace no) (effects (font (size 1.27 1.27))))
  (property "Datasheet" "" (at 194.31 68.58 0) (hide yes) (show_name no) (do_not_autoplace no) (effects (font (size 1.27 1.27))))
  (property "Description" "Resistor" (at 194.31 68.58 0) (hide yes) (show_name no) (do_not_autoplace no) (effects (font (size 1.27 1.27))))
  (pin "1")
  (pin "2"))
 (symbol
  (lib_id "Motorsteuerung:RP2040_Zero")
  (at 34.29 57.15 180)
  (unit 1)
  (body_style 1)
  (exclude_from_sim no)
  (in_bom yes)
  (on_board no)
  (in_pos_files yes)
  (dnp no)
  (fields_autoplaced yes)
  (property "Reference" "A1" (at 34.29 19.05 0) (show_name no) (do_not_autoplace no) (effects (font (size 1.27 1.27))))
  (property "Value" "RP2040 Zero" (at 34.29 21.59 0) (show_name no) (do_not_autoplace no) (effects (font (size 1.27 1.27))))
  (property "Footprint" "" (at 34.29 57.15 0) (hide yes) (show_name no) (do_not_autoplace no) (effects (font (size 1.27 1.27))))
  (property "Datasheet" "https://files.waveshare.com/upload/4/4c/RP2040_Zero.pdf" (at 34.29 57.15 0) (hide yes) (show_name no) (do_not_autoplace no) (effects (font (size 1.27 1.27))))
  (property "Description" "Waveshare RP2040-Zero module; edge pads P1 and solder pads P2/P3" (at 34.29 19.05 0) (hide yes) (show_name no) (do_not_autoplace no) (effects (font (size 1.27 1.27))))
  (pin "P3.3")
  (pin "P3.2")
  (pin "P3.5")
  (pin "P3.4")
  (pin "P1.11")
  (pin "P1.10")
  (pin "P1.9")
  (pin "P1.8")
  (pin "P1.7")
  (pin "P1.6")
  (pin "P1.5")
  (pin "P1.4")
  (pin "P1.3")
  (pin "P1.2")
  (pin "P1.1")
  (pin "P1.12")
  (pin "P1.13")
  (pin "P1.14")
  (pin "P1.15")
  (pin "P1.16")
  (pin "P1.17")
  (pin "P1.18")
  (pin "P1.19")
  (pin "P1.20")
  (pin "P1.21")
  (pin "P1.22")
  (pin "P2.4")
  (pin "P2.3")
  (pin "P3.1")
  (pin "P2.1")
  (pin "P1.23")
  (pin "P2.5")
  (pin "P2.2"))
 (symbol
  (lib_id "Motorsteuerung:DCDC_Buck_24V_5V_Module")
  (at 165.1 128.27 0)
  (unit 1)
  (body_style 1)
  (exclude_from_sim no)
  (in_bom yes)
  (on_board no)
  (in_pos_files yes)
  (dnp no)
  (fields_autoplaced yes)
  (property "Reference" "PS2" (at 165.1 110.49 0) (show_name no) (do_not_autoplace no) (effects (font (size 1.27 1.27))))
  (property "Value" "Buck 24V-5V" (at 165.1 113.03 0) (show_name no) (do_not_autoplace no) (effects (font (size 1.27 1.27))))
  (property "Footprint" "" (at 165.1 128.27 0) (hide yes) (show_name no) (do_not_autoplace no) (effects (font (size 1.27 1.27))))
  (property "Datasheet" "" (at 165.1 128.27 0) (hide yes) (show_name no) (do_not_autoplace no) (effects (font (size 1.27 1.27))))
  (property "Description" "Generic external buck converter module; nominal 24 V input, regulated 5 V output; select actual model and current rating before construction" (at 165.1 146.05 0) (hide yes) (show_name no) (do_not_autoplace no) (effects (font (size 1.27 1.27))))
  (pin "IN+")
  (pin "OUT-")
  (pin "IN-")
  (pin "OUT+"))
 (symbol
  (lib_id "Device:C")
  (at 250.19 90.17 0)
  (unit 1)
  (body_style 1)
  (exclude_from_sim no)
  (in_bom yes)
  (on_board yes)
  (in_pos_files yes)
  (dnp no)
  (fields_autoplaced yes)
  (property "Reference" "C1" (at 254 88.8999 0) (show_name no) (do_not_autoplace no) (effects (font (size 1.27 1.27)) (justify left)))
  (property "Value" "C" (at 254 91.4399 0) (show_name no) (do_not_autoplace no) (effects (font (size 1.27 1.27)) (justify left)))
  (property "Footprint" "" (at 251.1552 93.98 0) (hide yes) (show_name no) (do_not_autoplace no) (effects (font (size 1.27 1.27))))
  (property "Datasheet" "" (at 250.19 90.17 0) (hide yes) (show_name no) (do_not_autoplace no) (effects (font (size 1.27 1.27))))
  (property "Description" "Unpolarized capacitor" (at 250.19 90.17 0) (hide yes) (show_name no) (do_not_autoplace no) (effects (font (size 1.27 1.27))))
  (pin "2")
  (pin "1"))
 (symbol
  (lib_id "Device:R")
  (at 194.31 78.74 0)
  (unit 1)
  (body_style 1)
  (exclude_from_sim no)
  (in_bom yes)
  (on_board yes)
  (in_pos_files yes)
  (dnp no)
  (fields_autoplaced yes)
  (property "Reference" "R2" (at 196.85 77.4699 0) (show_name no) (do_not_autoplace no) (effects (font (size 1.27 1.27)) (justify left)))
  (property "Value" "R" (at 196.85 80.0099 0) (show_name no) (do_not_autoplace no) (effects (font (size 1.27 1.27)) (justify left)))
  (property "Footprint" "" (at 192.532 78.74 90) (hide yes) (show_name no) (do_not_autoplace no) (effects (font (size 1.27 1.27))))
  (property "Datasheet" "" (at 194.31 78.74 0) (hide yes) (show_name no) (do_not_autoplace no) (effects (font (size 1.27 1.27))))
  (property "Description" "Resistor" (at 194.31 78.74 0) (hide yes) (show_name no) (do_not_autoplace no) (effects (font (size 1.27 1.27))))
  (pin "2")
  (pin "1"))
 (symbol
  (lib_id "Motorsteuerung:TB6600")
  (at 91.44 74.93 180)
  (unit 1)
  (body_style 1)
  (exclude_from_sim no)
  (in_bom yes)
  (on_board no)
  (in_pos_files yes)
  (dnp no)
  (fields_autoplaced yes)
  (property "Reference" "U1" (at 91.44 38.1 0) (show_name no) (do_not_autoplace no) (effects (font (size 1.27 1.27))))
  (property "Value" "TB6600" (at 91.44 40.64 0) (show_name no) (do_not_autoplace no) (effects (font (size 1.27 1.27))))
  (property "Footprint" "" (at 91.44 74.93 0) (hide yes) (show_name no) (do_not_autoplace no) (effects (font (size 1.27 1.27))))
  (property "Datasheet" "" (at 91.44 74.93 0) (hide yes) (show_name no) (do_not_autoplace no) (effects (font (size 1.27 1.27))))
  (property "Description" "TB6600 Schrittmotor-Treibermodul mit 12 Schraubklemmen" (at 91.44 74.93 0) (hide yes) (show_name no) (do_not_autoplace no) (effects (font (size 1.27 1.27))))
  (pin "8")
  (pin "2")
  (pin "4")
  (pin "7")
  (pin "12")
  (pin "3")
  (pin "10")
  (pin "1")
  (pin "5")
  (pin "9")
  (pin "11")
  (pin "6"))
 (symbol
  (lib_id "Motorsteuerung:NEMA17_80Ncm_17HS24-2004D-E1K")
  (at 163.83 72.39 0)
  (unit 1)
  (body_style 1)
  (exclude_from_sim no)
  (in_bom yes)
  (on_board no)
  (in_pos_files yes)
  (dnp no)
  (fields_autoplaced yes)
  (property "Reference" "M1" (at 163.83 54.61 0) (show_name no) (do_not_autoplace no) (effects (font (size 1.27 1.27))))
  (property "Value" "17HS24-2004D-E1K" (at 163.83 57.15 0) (show_name no) (do_not_autoplace no) (effects (font (size 1.27 1.27))))
  (property "Footprint" "" (at 163.83 72.39 0) (hide yes) (show_name no) (do_not_autoplace no) (effects (font (size 1.27 1.27))))
  (property "Datasheet" "" (at 163.83 72.39 0) (hide yes) (show_name no) (do_not_autoplace no) (effects (font (size 1.27 1.27))))
  (property "Description" "Stepperonline closed-loop NEMA17, 80 Ncm, 2.0 A/phase, encoder 1000 PPR" (at 163.83 87.63 0) (hide yes) (show_name no) (do_not_autoplace no) (effects (font (size 1.27 1.27))))
  (pin "E5")
  (pin "E1")
  (pin "E3")
  (pin "E4")
  (pin "M4")
  (pin "E6")
  (pin "M3")
  (pin "M2")
  (pin "E2")
  (pin "M1"))
 (sheet_instances
  (path ""
   (page "1")))
 (embedded_fonts no))
